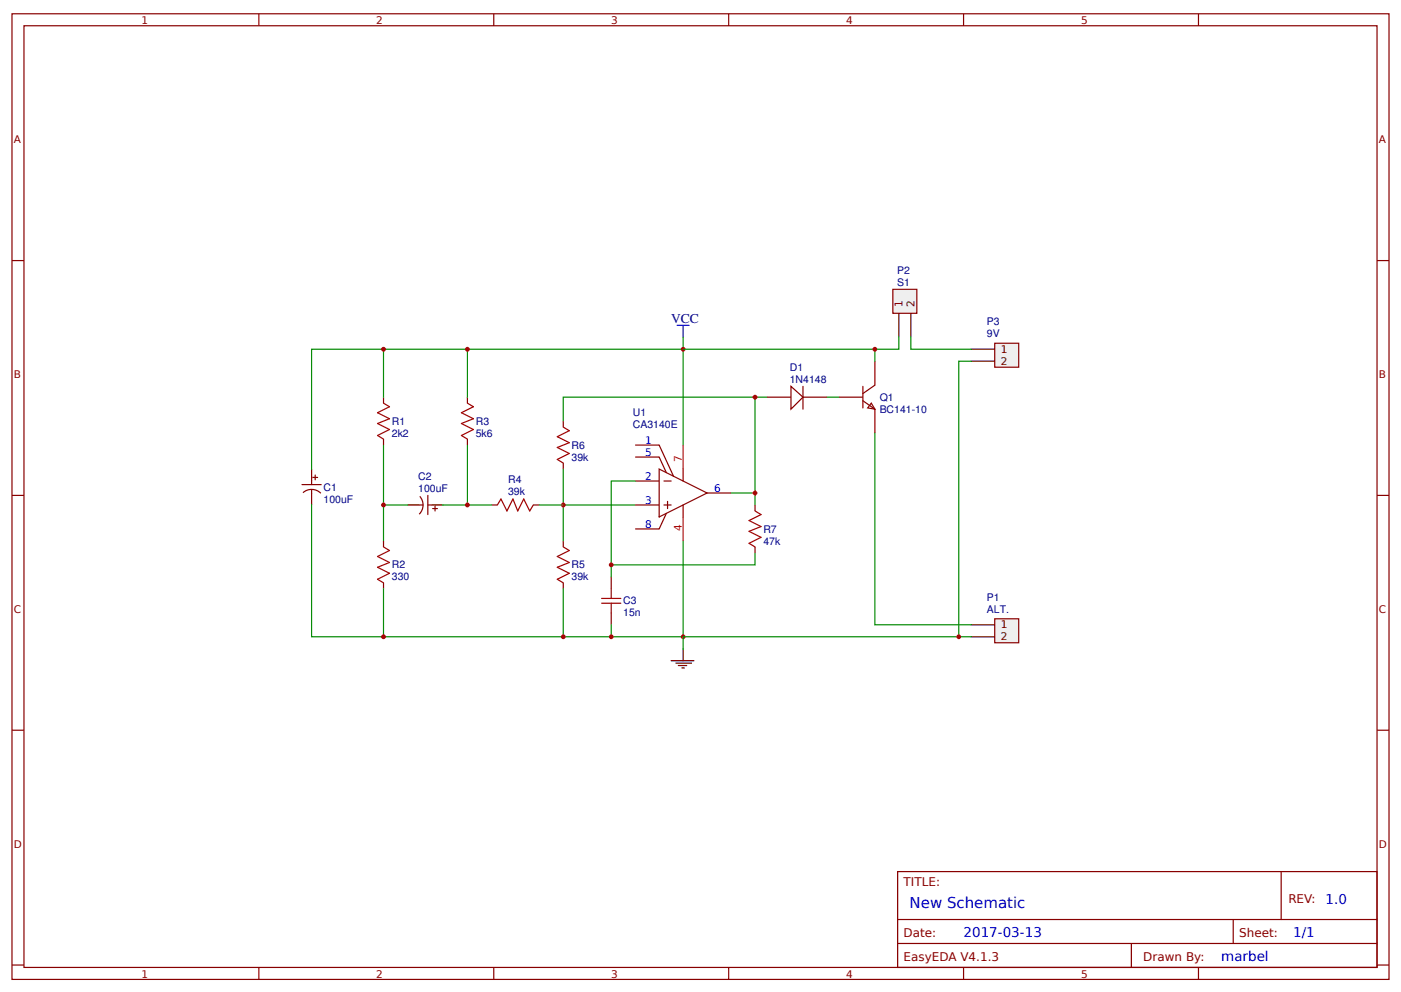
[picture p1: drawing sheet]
<svg xmlns="http://www.w3.org/2000/svg" width="312mm" height="221mm" viewBox="0 0 312 221" stroke-linecap="round" stroke-linejoin="round" font-family="sans-serif">
<g fill="none" stroke="#800" stroke-width=".27">
<path d="M2.7 3.1h306.4v214.9h-306.4zM5.3 5.7h301.1v209.7h-301.1zM57.6 3.1v2.6M109.9 3.1v2.6M162.2 3.1v2.6M214.4 3.1v2.6M266.7 3.1v2.6M2.7 58h2.6M306.4 58h2.7M125.3 93.7v1.4M141.4 99.1h5.3l3.2 6.9M2.7 110.3h2.6"/>
<path d="M125.3 103.1v1.3M141.4 107.1h5.3M141.4 112.4h5.3M141.4 101.7h5.3l1.6 3.5M146.7 104.4l10.7 5.3-10.7 5.4zM147.8 107.1h1.6M147.8 112.4h1.6M148.3 114.3l-1.6 3.4h-5.3M148.6 111.6v1.6M152 104.4v2.7M152 112.4v2.7M157.4 109.7h5.3"/>
<path d="M168 112.4v1.3M306.4 110.3h2.7M168 121.7v1.4M2.7 162.6h2.6M306.4 162.6h2.7M199.8 194h106.6v21.4h-106.6zM285.1 194v10.7M2.7 214.8h2.6M57.6 215.4v2.6M109.9 215.4v2.6M162.2 215.4v2.6M199.8 204.7h106.6"/>
<path d="M199.8 210h106.6M214.4 215.4v2.6M251.8 210v5.4M266.7 215.4v2.6M274.4 204.7v5.3M306.4 214.8h2.7"/>
</g>
<path d="M152 99.1v5.3M152 115.1v5.3" fill="none" stroke="#f00" stroke-width=".27"/>
<path d="M125.3 95.1l1.4 .8-2.7 1.3 2.7 1.3-2.7 1.1 2.7 1.3-2.7 1.4 1.3 .8M168 113.7l1.4 .8-2.7 1.4 2.7 1.3-2.7 1.1 2.7 1.3-2.7 1.3 1.3 .8" fill="none" stroke="#a00000" stroke-width=".27"/>
<path d="M125.3 93.7v-5.3h42.7v21.3M125.3 104.4v8h16.1M141.4 107.1h-5.4v18.6h32v-2.6M162.7 109.7h5.3v2.7" fill="none" stroke="#080" stroke-width=".27"/>
<circle cx="168" cy="109.7" r=".53" fill="#c00"/>
<path d="M125.3 121.7l1.4 .8-2.7 1.4 2.7 1.3-2.7 1.1 2.7 1.3-2.7 1.3 1.3 .8M133.9 134.3h4.3M133.9 133.2h4.3M136 131.1v2.1M136 134.3v2.1" fill="none" stroke="#a00000" stroke-width=".27"/>
<path d="M125.3 120.4v1.3M125.3 129.7v1.4M136 128.4v2.7M136 136.4v2.7" fill="none" stroke="#800" stroke-width=".27"/>
<path d="M176 86l2.7 2.4-2.7 2.7z" fill="#fefefe" stroke="#800" stroke-width=".27"/>
<path d="M170.7 88.4h5.3M178.7 86v5.1M178.7 88.4h5.3" fill="none" stroke="#800" stroke-width=".27"/>
<path d="M193.9 89.7l.8 1.4-1.6-.3z" fill="#fefefe" stroke="#800" stroke-width=".27"/>
<path d="M186.7 88.4h5.3M192 89.2l2.7 1.9v5.3M192 86v4.8M194.7 80.4v5.3l-2.7 1.9" fill="none" stroke="#800" stroke-width=".27"/>
<path d="M136 125.7v2.7" fill="none" stroke="#080" stroke-width=".27"/>
<circle cx="136" cy="125.7" r=".53" fill="#c00"/>
<path d="M125.3 112.4v8" fill="none" stroke="#080" stroke-width=".27"/>
<circle cx="125.3" cy="112.4" r=".53" fill="#c00"/>
<path d="M168 88.4h2.7" fill="none" stroke="#080" stroke-width=".27"/>
<circle cx="168" cy="88.4" r=".53" fill="#c00"/>
<path d="M184 88.4h2.7" fill="none" stroke="#080" stroke-width=".27"/>
<path d="M221.4 137.8h5.3v5.3h-5.3z" fill="#efefef" stroke="#800" stroke-width=".27"/>
<path d="M69.3 104.4v2.7M69.3 109.7v2.7M90.7 112.4h2.6M96 112.4h2.7M216 139.1h5.4M216 141.8h5.4" fill="none" stroke="#000" stroke-width=".27"/>
<path d="M85.3 89.7l1.4 .8-2.7 1.4 2.7 1.3-2.7 1.1 2.7 1.3-2.7 1.3 1.3 .8M104 89.7l1.3 .8-2.6 1.4 2.6 1.3-2.6 1.1 2.6 1.3-2.6 1.3 1.3 .8M110.7 112.4l.8-1.3 1.3 2.6 1.3-2.6 1.1 2.6 1.3-2.6 1.4 2.6 .8-1.3M85.3 121.7l1.4 .8-2.7 1.4 2.7 1.3-2.7 1.1 2.7 1.3-2.7 1.3 1.3 .8" fill="none" stroke="#a00000" stroke-width=".27"/>
<g fill="none" stroke="#800" stroke-width=".27">
<path d="M85.3 88.4v1.3M85.3 97.7v1.4M104 88.4v1.3M104 97.7v1.4M67.2 107.9h4.3M67.4 109.7a2.87 2.87 0 0 1 4 .1M69.3 107.1v.8M69.3 108.9v.8M69.6 106.3h1.1M70.1 105.7v1.1M93.3 112.4h.8M93.4 110.5a2.87 2.87 0 0 1-.1 4"/>
<path d="M95.2 112.4h.8M95.2 110.3v4.2M96.3 113.2h1M96.8 112.7v1M109.3 112.4h1.4M118.7 112.4h1.3M85.3 120.4v1.3M85.3 129.7v1.4"/>
</g>
<path d="M125.3 131.1v10.7h10.7M152 120.4v21.4h-16v-2.7" fill="none" stroke="#080" stroke-width=".27"/>
<g fill="#c00">
<circle cx="136" cy="141.8" r=".53"/>
<circle cx="152" cy="141.8" r=".53"/>
</g>
<path d="M69.3 112.4v29.4h16v-10.7M85.3 141.8h40" fill="none" stroke="#080" stroke-width=".27"/>
<g fill="#c00">
<circle cx="125.3" cy="141.8" r=".53"/>
<circle cx="85.3" cy="141.8" r=".53"/>
</g>
<path d="M104 99.1v13.3h5.3M98.7 112.4h5.3M120 112.4h5.3" fill="none" stroke="#080" stroke-width=".27"/>
<circle cx="104" cy="112.4" r=".53" fill="#c00"/>
<path d="M85.3 99.1v13.3h5.4M85.3 112.4v8" fill="none" stroke="#080" stroke-width=".27"/>
<circle cx="85.3" cy="112.4" r=".53" fill="#c00"/>
<path d="M198.7 64.4h5.3v5.3h-5.3z" fill="#efefef" stroke="#800" stroke-width=".27"/>
<path d="M200 69.7v5.4M202.7 69.7v5.4" fill="none" stroke="#000" stroke-width=".27"/>
<path d="M221.4 76.4h5.3v5.3h-5.3z" fill="#efefef" stroke="#800" stroke-width=".27"/>
<path d="M216 77.7h5.4M216 80.4h5.4M149.4 147.1h5M150.4 147.6h3.5M151 148.2h1.8M151.8 148.7h.5M152 144.4v2.7" fill="none" stroke="#000" stroke-width=".27"/>
<path d="M150.7 72.4h2.7M152 72.4v2.7" fill="none" stroke="#00f" stroke-width=".27"/>
<path d="M152 75.1v2.6h-82.7v26.7M152 77.7v21.4M152 141.8v2.6" fill="none" stroke="#080" stroke-width=".27"/>
<circle cx="152" cy="77.7" r=".53" fill="#c00"/>
<path d="M85.3 77.7v10.7" fill="none" stroke="#080" stroke-width=".27"/>
<circle cx="85.3" cy="77.7" r=".53" fill="#c00"/>
<path d="M104 77.7v10.7" fill="none" stroke="#080" stroke-width=".27"/>
<circle cx="104" cy="77.7" r=".53" fill="#c00"/>
<path d="M152 77.7h42.7v2.7M200 75.1v2.6h-5.3" fill="none" stroke="#080" stroke-width=".27"/>
<circle cx="194.7" cy="77.7" r=".53" fill="#c00"/>
<path d="M202.7 75.1v2.6h13.3M194.7 96.4v42.7h21.3M216 80.4h-2.6v61.4M152 141.8h64" fill="none" stroke="#080" stroke-width=".27"/>
<circle cx="213.4" cy="141.8" r=".53" fill="#c00"/>
<text font-size="3.3" fill="#00f" x="202.4" y="202">New Schematic</text>
<text font-size="3" fill="#000080" x="149.4" y="71.9">VCC</text>
<g font-size="3" fill="#00f">
<text x="295" y="201.2">1.0</text>
<text x="214.4" y="208.7">2017-03-13</text>
<text x="287.8" y="208.7">1/1</text>
<text x="271.8" y="214">marbel</text>
</g>
<g font-size="2.7" fill="#800">
<text x="201.1" y="197.2">TITLE:</text>
<text x="286.7" y="201">REV:</text>
<text x="201.1" y="208.7">Date:</text>
<text x="275.8" y="208.7">Sheet:</text>
<text x="201.1" y="214">EasyEDA V4.1.3</text>
<text x="254.4" y="214">Drawn By:</text>
</g>
<g font-size="2.3" fill="#800">
<text x="31.5" y="5.3">1</text>
<text x="83.7" y="5.3">2</text>
<text x="136" y="5.3">3</text>
<text x="188.3" y="5.3">4</text>
<text x="240.6" y="5.3">5</text>
<text x="3.1" y="31.9">A</text>
<text x="306.8" y="31.9">A</text>
<text x="3.1" y="84.1">B</text>
<text x="306.8" y="84.1">B</text>
<text x="3.1" y="136.4">C</text>
<text x="306.8" y="136.4">C</text>
<text x="3.1" y="188.7">D</text>
<text x="306.8" y="188.7">D</text>
<text x="31.5" y="217.6">1</text>
<text x="83.7" y="217.6">2</text>
<text x="136" y="217.6">3</text>
<text x="188.3" y="217.6">4</text>
<text x="240.6" y="217.6">5</text>
</g>
<g font-size="2.3" fill="#000080">
<text x="199.6" y="63.6">S1</text>
<text x="199.6" y="60.9">P2</text>
<text x="219.6" y="75.1">9V</text>
<text x="219.6" y="72.4">P3</text>
<text x="175.8" y="82.5">D1</text>
<text x="175.8" y="85.2">1N4148</text>
<text x="195.8" y="89.2">Q1</text>
<text x="87.2" y="94.5">R1</text>
<text x="105.9" y="94.5">R3</text>
<text x="140.8" y="95.3">CA3140E</text>
<text x="140.8" y="92.7">U1</text>
<text x="195.8" y="91.9">BC141-10</text>
<text x="87.2" y="97.2">2k2</text>
<text x="105.9" y="97.2">5k6</text>
<text x="127.2" y="99.9">R6</text>
<text x="93.1" y="106.8">C2</text>
<text x="113.1" y="107.6">R4</text>
<text x="127.2" y="102.5">39k</text>
<text x="72" y="111.9">100uF</text>
<text x="72" y="109.2">C1</text>
<text x="93.1" y="109.5">100uF</text>
<text x="113.1" y="110.3">39k</text>
<text x="169.9" y="118.5">R7</text>
<text x="169.9" y="121.2">47k</text>
<text x="87.2" y="129.2">330</text>
<text x="87.2" y="126.5">R2</text>
<text x="127.2" y="129.2">39k</text>
<text x="127.2" y="126.5">R5</text>
<text x="138.7" y="137.2">15n</text>
<text x="138.7" y="134.6">C3</text>
<text x="219.6" y="136.4">ALT.</text>
<text x="219.6" y="133.8">P1</text>
</g>
<g font-size="2.3">
<text x="200.8" y="68.4" transform="rotate(-90 200.8 68.4)">1</text>
<text x="203.5" y="68.4" transform="rotate(-90 203.5 68.4)">2</text>
<text x="222.7" y="78.5">1</text>
<text x="222.7" y="81.2">2</text>
<text x="222.7" y="139.9">1</text>
<text x="222.7" y="142.6">2</text>
</g>
<g font-size="2.3" fill="#00f">
<text x="143.6" y="98.8">1</text>
<text x="143.6" y="101.5">5</text>
<text x="143.6" y="106.8">2</text>
<text x="143.6" y="112.1">3</text>
<text x="159" y="109.5">6</text>
<text x="143.6" y="117.5">8</text>
</g>
<g font-size="2.3" fill="#f00">
<text x="151.8" y="102.8" transform="rotate(-90 151.8 102.8)">7</text>
<text x="151.8" y="118.2" transform="rotate(-90 151.8 118.2)">4</text>
</g>
</svg>
